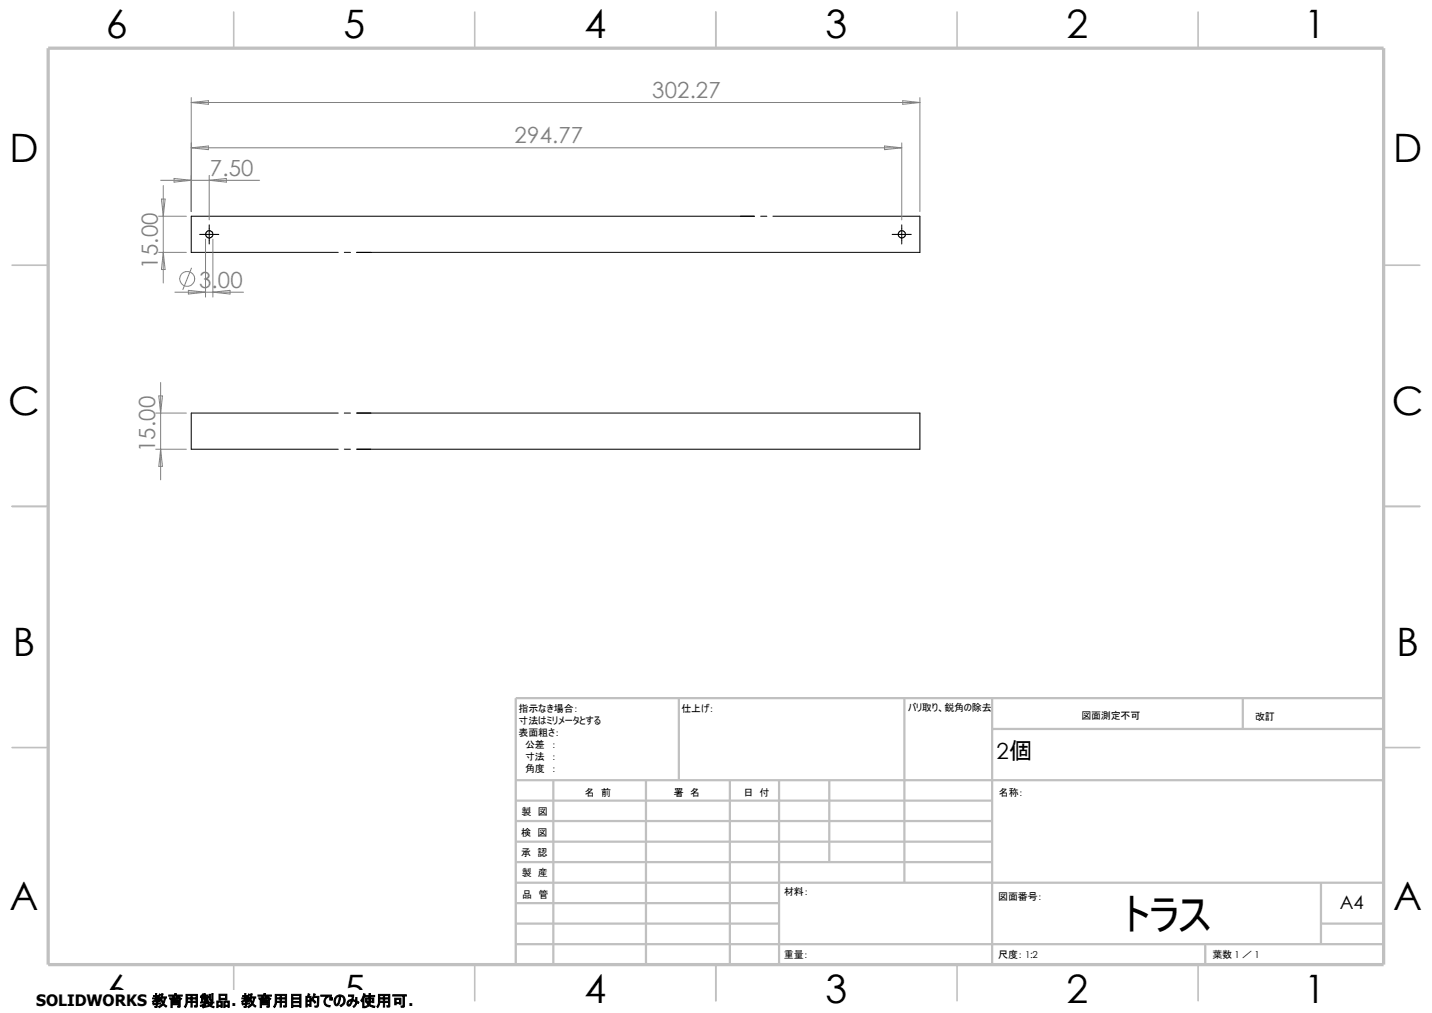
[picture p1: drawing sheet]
<svg xmlns="http://www.w3.org/2000/svg" width="297mm" height="210mm" viewBox="0 0 297 210" stroke-linecap="round" stroke-linejoin="round" font-family="sans-serif">
<g fill="none" stroke="#c0c0c0" stroke-width=".34">
<path d="M48.5 2.5v7.5M98.5 2.5v7.5M148.5 2.5v7.5M198.5 2.5v7.5M248.5 2.5v7.5M2.5 55h7.5M287 55h7.5M2.5 105h7.5M287 105h7.5M2.5 155h7.5M287 155h7.5M48.5 200v7.5"/>
<path d="M98.5 200v7.5M148.5 200v7.5M198.5 200v7.5M248.5 200v7.5"/>
</g>
<g fill="none" stroke="#c0c0c0" stroke-width=".47">
<path d="M140.8 144.7v17.1M187.6 144.7v38.3M205.8 144.7v55.3M205.8 151.1h81.2M257.8 144.7v6.4M287 144.7h-180v55.3M107 166h98.8M107 170.2h98.8M107 174.5h98.8M107 178.7h98.8M107 161.8h180M114.8 161.8v38.2"/>
<path d="M134 161.8v38.2M151.4 161.8v38.2M161.6 161.8v38.2M172 161.8v16.9M107 183h180M107 187.2h54.6M107 191.5h54.6M107 195.7h180M250 195.7v4.3M274 191.5h13M274 183v12.7"/>
</g>
<path d="M10 10h277v190h-277z" fill="none" stroke="#c0c0c0" stroke-width=".68" stroke-linecap="butt"/>
<g fill="none" stroke="#000" stroke-width=".21">
<path d="M41.4 48.6h4M43.4 46.6v4M71.4 52.3h1.3M156.5 44.8h-116.8v7.5h30.4M157.8 44.8h1.2M160.3 44.8h30.5v7.5h-116.8M185 48.6h4M187 46.6v4M70.1 85.6h-30.4v7.5h30.4M71.4 85.6h1.3M71.4 93.1h1.3M74 85.6h116.8v7.5h-116.8"/>
<circle cx="43.4" cy="48.6" r=".76"/>
<circle cx="187" cy="48.6" r=".76"/>
</g>
<g fill="none" stroke="#808080" stroke-width=".21">
<path d="M33.3 37.4h20.5M33.9 38.5v20.2M36.1 37l3.6 .4-3.6 .4zM39.7 20.2v23.7M39.7 21.3h151.1M39.7 21.3l3.5-.4v.7zM39.7 30.6l3.5-.3v.7zM39.7 30.6h147.3M43.4 36.4v9.2M43.4 37.4l3.5-.4v.8zM183.5 30.3l3.5 .3-3.5 .4zM187 29.6v16"/>
<path d="M187.2 20.9l3.6 .4-3.6 .3zM190.8 20.2v23.7M32.9 52.3h5.8M32.9 44.8h5.8M33.5 41.3h.7l-.3 3.5zM33.9 52.3l.3 3.6h-.7zM39.7 55.6l-1.8 4.4M42.6 49.6v12M44.2 49.6v12M33.3 79.3v20.2M36.3 60.6h14.2M39.1 60.2l3.5 .4-3.5 .4z"/>
<path d="M44.2 60.6l3.5-.4v.8zM32.3 85.6h6.4M32.3 93.1h6.4M32.9 82.1h.8l-.4 3.5zM33.3 93.1l.4 3.6h-.8z"/>
<circle cx="38.8" cy="57.8" r="1.56"/>
</g>
<path d="M7.5 205.4h72.9v4.6h-72.9z" fill="#fff"/>
<text font-size="8.8" x="232.4" y="192.7">トラス</text>
<g font-size="8.1">
<text x="22" y="8">6</text>
<text x="71.2" y="8">5</text>
<text x="121.2" y="8">4</text>
<text x="171.2" y="8">3</text>
<text x="221.2" y="8">2</text>
<text x="270.5" y="8">1</text>
<text x="1.9" y="33.6">D</text>
<text x="288.9" y="33.6">D</text>
<text x="1.7" y="86.1">C</text>
<text x="288.7" y="86.1">C</text>
<text x="2.7" y="136.1">B</text>
<text x="289.7" y="136.1">B</text>
<text x="2" y="188.6">A</text>
<text x="289" y="188.6">A</text>
<text x="22" y="207.9">6</text>
<text x="71.2" y="207.9">5</text>
<text x="121.2" y="207.9">4</text>
<text x="171.2" y="207.9">3</text>
<text x="221.2" y="207.9">2</text>
<text x="270.5" y="207.9">1</text>
</g>
<g font-size="4.6" fill="#808080">
<text x="135.3" y="20.3">302.27</text>
<text x="106.7" y="29.7">294.77</text>
<text x="43.5" y="36.4">7.50</text>
<text x="32.8" y="55.7" transform="rotate(-90 32.8 55.7)">15.00</text>
<text x="41.3" y="59.6">3.00</text>
<text x="32.2" y="93.7" transform="rotate(-90 32.2 93.7)">15.00</text>
</g>
<text font-size="4.6" x="206.7" y="157.3">2個</text>
<text font-size="3.9" x="277.9" y="188.5">A4</text>
<text font-size="3.3" x="7.5" y="208.6">SOLIDWORKS 教育用製品. 教育用目的でのみ使用可.</text>
<g font-size="2.1">
<text x="107.6" y="147.6">指示なき場合：</text>
<text x="141.4" y="147.6">仕上げ：</text>
<text x="188.3" y="147.5">バリ取り、鋭角の除去</text>
<text x="224.3" y="149">図面測定不可</text>
<text x="260.3" y="149.2">改訂</text>
<text x="107.6" y="150.1">寸法はミリメータとする</text>
<text x="107.6" y="152.6">表面粗さ：</text>
<text x="107.6" y="155.1">公差　：</text>
<text x="107.6" y="160.1">角度　：</text>
<text x="107.6" y="157.6">寸法　：</text>
<text x="121.3" y="165">名　前</text>
<text x="137" y="164.9">署　名</text>
<text x="154.2" y="164.9">日　付</text>
<text x="207.2" y="164.9">名称：</text>
<text x="108.1" y="173.3">検　図</text>
<text x="108.2" y="169">製　図</text>
<text x="108.1" y="177.4">承　認</text>
<text x="108.2" y="181.7">製　産</text>
<text x="162.6" y="185.5">材料：</text>
<text x="108.3" y="186.1">品　管</text>
<text x="207.1" y="186.6">図面番号：</text>
<text x="162.6" y="198.5">重量：</text>
<text x="207.1" y="198.6">尺度： 1:2</text>
<text x="251.5" y="198.6">葉数 1 ／ 1</text>
</g>
</svg>
